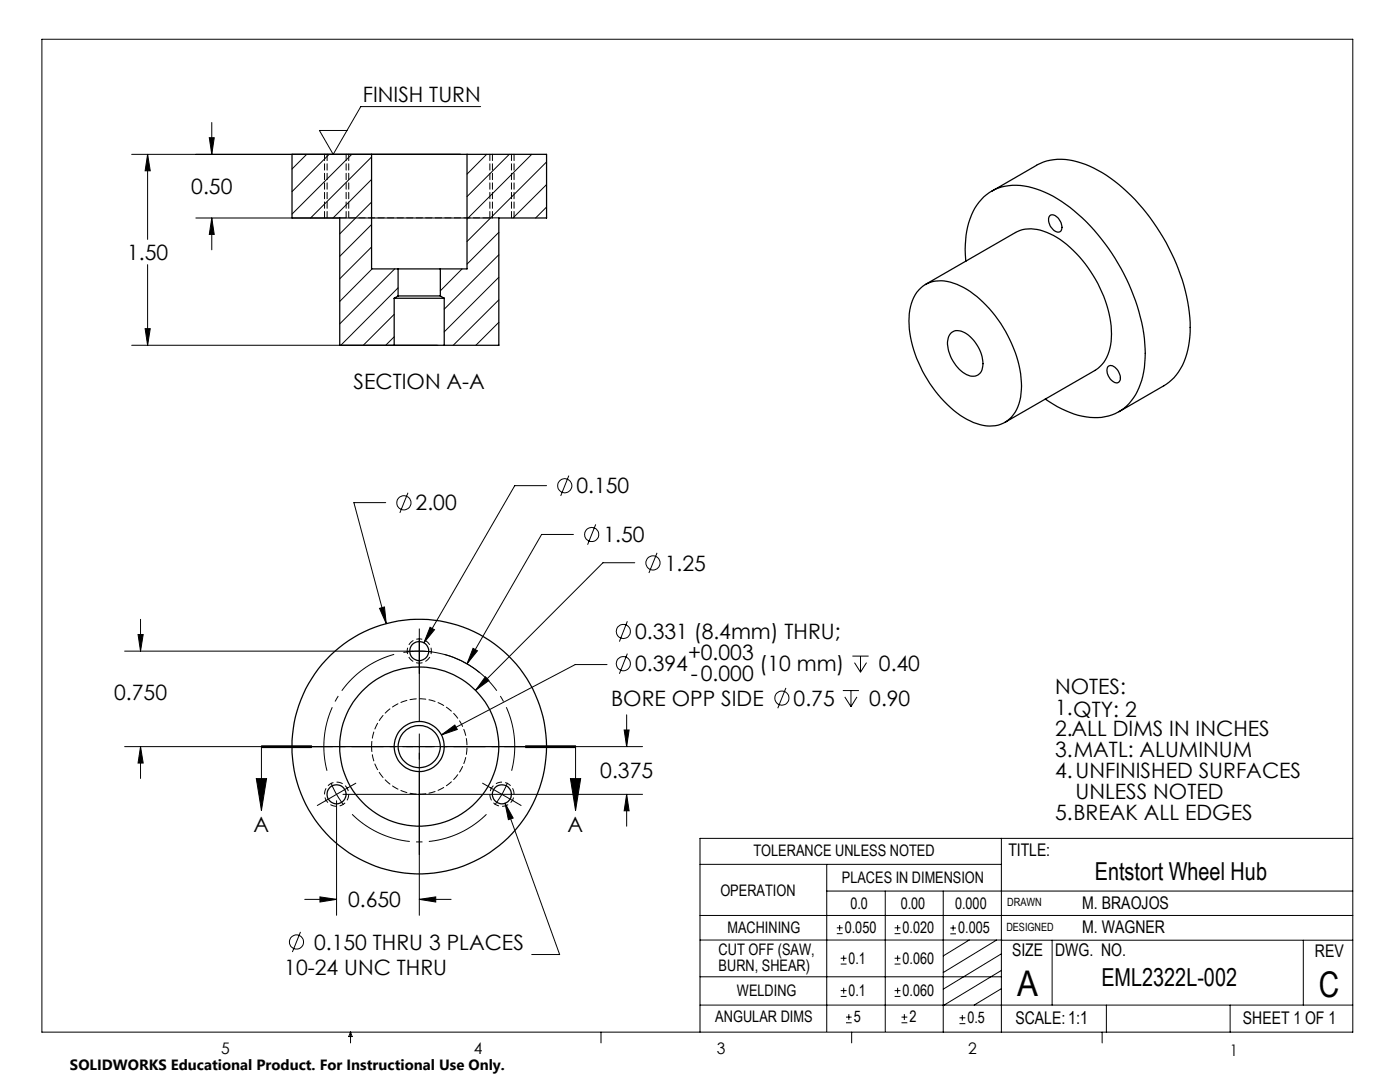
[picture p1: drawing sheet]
<svg xmlns="http://www.w3.org/2000/svg" width="279mm" height="216mm" viewBox="0 0 279 216" stroke-linecap="round" stroke-linejoin="round" font-family="sans-serif">
<g fill="none" stroke="#000" stroke-width=".2">
<path d="M8.4 7.8h261.6v198.2h-261.6zM26.3 30.8h65.6M29.5 30.8l.5 3.3h-1zM29.5 30.8v17M41.8 27.5h1l-.5 3.3zM42.3 24.4v6.4M61.2 30.8l-2.9 2.9M65.7 30.8l-7.4 7.4M70.2 30.8l-11.9 11.9M74.2 31.3l-12.2 12.2M74.2 35.8l-7.7 7.7M95.9 21.3h-23.9l-5.5 9.5-2.8-4.8h5.6"/>
<path d="M97.1 30.8l-3.9 3.9M101.6 30.8l-8.4 8.4M106.1 30.8l-12.9 12.9M109.1 32.3l-15.9 15.9M109.1 36.8l-6.7 6.7M29.5 52.8v16.1M39.1 43.5h59.2M42.3 43.5l.5 3.3h-1zM42.3 43.5v6.3M74.2 40.3l-6.4 6.4M74.2 44.8l-6.4 6.4M74.2 49.3l-6.4 6.3"/>
<path d="M74.3 53.7l-6.5 6.4M78.8 53.7l-11 10.9M79.4 57.4l-11.4 11.5M92.2 53.7l-4.3 4.3M99.6 46.4l-6.4 6.3M99.6 50.8l-10.9 10.9M99.6 55.3l-10.9 10.9M99.6 59.8l-9.1 9.1M109.1 41.3l-2.2 2.2M26.3 68.9h61.1M29 65.6h1l-.5 3.3zM78.7 62.7l-6.2 6.2"/>
<path d="M78.7 67.2l-1.7 1.7M99.6 64.3l-4.6 4.6M99.6 68.8l-.2 .1M81.4 98.3l-1.6 4M109.1 96.9h-6.4l-18.1 31.4M113.5 94.9l-1.6 4.1M77 100.3h-6.4l6.5 24.1M114.4 106.6h-6.3l-14.9 25.9M118.9 104.6l-1.6 4.1M126.7 112.3h-6.4l-25.4 25.5M131.1 110.3l-1.6 4M24.9 129.9h57.5"/>
<path d="M27.6 126.6h1l-.6 3.3zM28 123.6v6.3M75.7 121.4l1-.3 .4 3.3zM80.5 130.2a19.1 19.1 0 0 1 15.3 4.1M81.1 130.1a18.1 18.1 0 0 1 5.1 0M83.7 125.5v18.4M85.8 125.2l.9 .5-2.1 2.6zM94.4 129.4l.9 .5-2.1 2.6zM96.9 135l.7 .8-2.7 2zM121.1 132.6h-6.3l-26.7 14M125.2 124l-1.6 4M125.2 130.4l-1.6 4"/>
<path d="M156.8 137.3l-1.6 4M168.2 137.8h3.2M168.6 139.1l1.2 1.9M169.8 137.8v3.2M170.1 130.9h3.3M170.5 132.2l1.2 1.9M171 139.1l-1.2 1.9M171.7 130.9v3.2M172.9 132.2l-1.2 1.9M24.9 149h103.3M28 149l.6 3.3h-1zM28 149v6.3"/>
<path d="M51.2 155.4h2l-1 6.3zM52.2 149v12.7M52.2 149.2h10zM52.2 148.8h10M66 156.2a18.3 18.3 0 0 0 2.6 4.4M67.2 159.8v22.8M68.4 158.5h59.8M71 156.3l-7.7 4.4M83.7 146.4v36.2M88.1 146.6l2.7-1.9 .5 .9zM96.3 156.3l3.9 2.2M100.2 158.5l-1.5 2.1"/>
<path d="M100.2 158.5l3.8 2.2M101.3 156.2l-1.1 2.3M104.9 148.8h10M104.9 149.2h10M113.8 155.4h2.1l-1 6.3zM114.9 149v12.7M124.6 145.7h1l-.5 3.3zM125.1 158.5l.5 3.3h-1zM125.1 142.6v6.4M125.1 158.5v6.4M60.8 179.5h6.4M63.9 179l3.3 .5-3.3 .5z"/>
<path d="M83.7 179.5l3.3-.5v1zM83.7 179.5h6.3M100.8 160.3l1.6 2.9-.9 .3zM100.8 160.3l10.9 30.2h-5.6M139.7 172.5h60.1M165 177.8h105M165 172.5v33.3M176.7 177.8v28M188.2 177.8v28.2M199.8 167.3v38.7M270 167.3h-130.3v38.7M60 185.9l-1.7 4.1"/>
<path d="M139.7 182.7h130.3M139.7 187.6h60.2M139.7 194.9h60.1M167 186.3h1.2M167 185.1h1.2M167.6 184.6v1.1M167.8 198.8h1.1M167.8 197.7h1.1M167.8 192.4h1.1M167.8 191.2h1.1M168.4 190.6v1.2M168.4 197.1v1.2"/>
<path d="M178.5 198.8h1.2M178.5 197.7h1.2M178.5 192.4h1.2M178.5 191.2h1.2M178.5 186.3h1.2M178.5 185.1h1.2M179.1 184.6v1.1M179.1 190.6v1.2M179.1 197.1v1.2M189.7 185.2h1.1M189.7 186.3h1.1M190.2 184.6v1.1"/>
<path d="M193.4 187.6l-5.2 3.1M198.9 187.6l-10.7 6.5M199.8 187.6h70.2M199.8 197.3l-5.4 3.3M199.8 193.6l-11.6 7.1M199.8 190.3l-11.6 7.1M210 187.6v13M260.1 187.6v13M70 206v2.1M70 206l.3 .8h-.7zM119.9 206v2.1M139.7 200.6h130.3"/>
<path d="M168.8 204.1h1.2M168.8 203h1.2M169.4 202.4v1.1M170 206v2.1M179.9 204.1h1.2M179.9 203h1.2M180.5 202.4v1.1M191.5 204.3h1.2M191.5 203.1h1.2M192.1 202.5v1.2M220 206v2.1M220.8 200.6v5.4"/>
<path d="M245.5 200.6v5.4"/>
<circle cx="112.7" cy="96.9" r="1.41"/>
<circle cx="80.6" cy="100.3" r="1.41"/>
<circle cx="118.1" cy="106.7" r="1.4"/>
<circle cx="130.3" cy="112.3" r="1.41"/>
<circle cx="124.4" cy="132.4" r="1.41"/>
<circle cx="124.4" cy="126" r="1.41"/>
<circle cx="156" cy="139.3" r="1.41"/>
<circle cx="59.2" cy="188" r="1.4"/>
</g>
<path d="M83.7 127.5a2.41 2.41 0 0 0-2.1 3.5 2.41 2.41 0 0 0 4.1 .2 2.41 2.41 0 0 0-1.8-3.7h-.2M65.1 159.7a2.41 2.41 0 0 0 4.1 0 2.41 2.41 0 0 0-1.9-3.6 2.41 2.41 0 0 0-2.3 3.4l.1 .2M102.3 159.7a2.41 2.41 0 0 0-2-3.6 2.41 2.41 0 0 0-2.3 3.5 2.41 2.41 0 0 0 4.1 .3l.2-.2" fill="none" stroke="#000" stroke-width=".2" stroke-dasharray="1.3 .6" stroke-dashoffset=".7" stroke-linecap="butt"/>
<path d="M78.7 130.6a19 19 0 0 0-13.4 23.2M102.1 153.8a19.1 19.1 0 0 0-13.4-23.2M70.3 162.5a19 19 0 0 0 26.8 0" fill="none" stroke="#000" stroke-width=".2" stroke-dasharray="15.2 1.3 1.3 1.3" stroke-dashoffset="2.3" stroke-linecap="butt"/>
<path d="M114.9 149h-62.7" fill="none" stroke="#000" stroke-width=".2" stroke-dasharray="6.3 1.3 1.3 1.3" stroke-dashoffset="2.3"/>
<path d="M64.8 30.8v12.7M65.3 30.8v12.7M69.6 30.8v12.7M97.8 30.8v12.7M98.3 30.8v12.7M102.6 30.8v12.7M67.8 43.5h31.8M69.1 43.5v-12.7M102.1 43.5v-12.7" fill="none" stroke="#000" stroke-width=".2" stroke-dasharray="1.3 .6"/>
<g fill="#000">
<path d="M75.7 121.4l1.4 3-.4-3.3zM96.9 135l-2 2.8 2.7-2zM94.4 129.4l-1.2 3.1 2.1-2.6zM63.9 179l3.3 .5-3.3 .5zM83.7 179.5l3.3-.5v1zM125.1 158.5l.5 3.3h-1zM124.6 145.7h1l-.5 3.3zM27.6 126.6h1l-.6 3.3zM28 149l.6 3.3h-1zM85.8 125.2l-1.2 3.1 2.1-2.6zM88.1 146.6l3.2-1-.5-.9zM100.8 160.3l.7 3.2 .9-.3zM29.5 30.8l.5 3.3h-1zM29 65.6h1l-.5 3.3zM41.8 27.5h1l-.5 3.3zM42.3 43.5l.5 3.3h-1z"/>
<path d="M113.8 155.4h2.1l-1 6.3zM51.2 155.4h2l-1 6.3z"/>
</g>
<g fill="none" stroke="#000" stroke-width=".25">
<path d="M74.2 30.8h19M74.2 30.8v22.9h5.2M74.2 30.8h-15.9v12.7h9.5v25.4h10.9M93.2 30.8v22.9h-5.3M93.2 30.8h15.9v12.7h-9.5v25.4h-10.9M197.9 38.2l9-5.2a11 11 0 0 1 9.7-.2 32.5 32.5 0 0 1 14.3 12.6 36.8 36.8 0 0 1 6.6 20.9 13.6 13.6 0 0 1-3.7 9.5l-1.5 1.2-9 5.2M78.7 59.5h10M78.7 59.5v9.4M79.4 59.1h8.5M79.4 53.7h8.5M79.4 53.7v5.4M79.4 59.1l-.7 .4"/>
<path d="M87.9 59.1l.8 .4M87.9 53.7v5.4M88.7 59.5v9.4M183.3 57.9a6.4 6.4 0 0 1 7.7-1.2 22 22 0 0 1 10.1 10.3 19.5 19.5 0 0 1 2.5 12.9 6.1 6.1 0 0 1-8.7 4.6 20.7 20.7 0 0 1-10.3-9.6 20.9 20.9 0 0 1-3-13.1l.8-2.4zM184.7 56.8l18-10.4a7.3 7.3 0 0 1 6.9 .3 23.2 23.2 0 0 1 10.3 11.6 16.8 16.8 0 0 1 1.2 12.4 6.3 6.3 0 0 1-2.6 3.2l-17.9 10.4M192.8 52.1a16.6 16.6 0 0 1 2.6-11.8 9.5 9.5 0 0 1 10.6-2.8 27.8 27.8 0 0 1 13.1 9.3 40 40 0 0 1 9.4 22.7 15.5 15.5 0 0 1-2.7 10.5 9.3 9.3 0 0 1-9.8 3 20.9 20.9 0 0 1-7.4-3.4M209.5 43a1.65 1.65 0 0 1 2.1 1.2 1.52 1.52 0 0 1-.1 2.1 2.32 2.32 0 0 1-2.2-2.5zM78.7 68.9h10M189.9 66.4a2.9 2.9 0 0 1 3.7 .8 7.1 7.1 0 0 1 2.4 6.5 2.03 2.03 0 0 1-3.1 1.1 7.3 7.3 0 0 1-3.7-7.3zM221.2 73.1a1.81 1.81 0 0 1 2.2 1.5 1.2 1.2 0 0 1-.5 1.8 2.54 2.54 0 0 1-1.8-3.2z"/>
<circle cx="83.7" cy="129.9" r="1.89"/>
<circle cx="67.2" cy="158.5" r="1.9"/>
<circle cx="83.7" cy="149" r="5"/>
<circle cx="83.7" cy="149" r="25.4"/>
<circle cx="83.7" cy="149" r="4.2"/>
<circle cx="83.7" cy="149" r="15.9"/>
<circle cx="100.2" cy="158.5" r="1.9"/>
</g>
<path d="M74.2 149a9.5 9.5 0 0 1 14-8.4 9.5 9.5 0 0 1 .7 16.3 9.5 9.5 0 0 1-14.7-7.2v-.7" fill="none" stroke="#000" stroke-width=".2" stroke-dasharray="1.3 .6" stroke-dashoffset=".2"/>
<g font-size="7.1">
<text x="203" y="198.7">A</text>
<text x="263.2" y="198.9">C</text>
</g>
<g font-size="4.9">
<text x="218.5" y="175.7">Entstort Wheel Hub</text>
<text x="219.8" y="196.7">EML2322L-002</text>
</g>
<g font-size="4.2">
<text x="72.4" y="20.3">FINISH TURN</text>
<text x="38.2" y="38.6">0.50</text>
<text x="25.4" y="51.9">1.50</text>
<text x="70.6" y="77.5">SECTION A-A</text>
<text x="83" y="101.9">2.00</text>
<text x="115.1" y="98.5">0.150</text>
<text x="120.4" y="108.2">1.50</text>
<text x="132.7" y="113.9">1.25</text>
<text x="126.7" y="127.5">0.331 (8.4mm) THRU;</text>
<text x="137.3" y="131.7">+0.003</text>
<text x="126.7" y="134">0.394</text>
<text x="137.9" y="135.8">-0.000</text>
<text x="151.6" y="134">(10 mm)</text>
<text x="175.4" y="134">0.40</text>
<text x="22.8" y="139.7">0.750</text>
<text x="122" y="140.8">BORE OPP SIDE</text>
<text x="158.4" y="140.8">0.75</text>
<text x="173.5" y="140.8">0.90</text>
<text x="210.6" y="138.5">NOTES:</text>
<text x="210.6" y="142.7">1.QTY: 2</text>
<text x="210.6" y="146.9">2.ALL DIMS IN INCHES</text>
<text x="119.8" y="155.3">0.375</text>
<text x="210.6" y="151">3.MATL: ALUMINUM</text>
<text x="210.6" y="155.2">4.UNFINISHED SURFACES</text>
<text x="214.6" y="159.4">UNLESS NOTED</text>
<text x="50.6" y="166">A</text>
<text x="113.3" y="166">A</text>
<text x="210.6" y="163.6">5.BREAK ALL EDGES</text>
<text x="69.5" y="181.1">0.650</text>
<text x="62.7" y="189.5">0.150 THRU 3 PLACES</text>
<text x="56.7" y="194.6">10-24 UNC THRU</text>
</g>
<g font-size="3.5">
<text x="201.2" y="170.7">TITLE:</text>
<text x="216" y="181.4">M. BRAOJOS</text>
<text x="202" y="190.8">SIZE</text>
<text x="210.6" y="190.8">DWG. NO.</text>
<text x="216" y="186.2">M. WAGNER</text>
<text x="262.4" y="190.9">REV</text>
<text x="202.7" y="204.4">SCALE:1:1</text>
<text x="248.1" y="204.4">SHEET 1 OF 1</text>
</g>
<g font-size="3.2">
<text x="150.4" y="170.8">TOLERANCE UNLESS NOTED</text>
<text x="143.8" y="178.9">OPERATION</text>
<text x="168" y="176.2">PLACES IN DIMENSION</text>
<text x="169.7" y="181.4">0.0</text>
<text x="179.8" y="181.4">0.00</text>
<text x="190.6" y="181.4">0.000</text>
<text x="143.4" y="190.5">CUT OFF (SAW,</text>
<text x="145.2" y="186.2">MACHINING</text>
<text x="168.6" y="186.2">0.050</text>
<text x="180.1" y="186.2">0.020</text>
<text x="191.2" y="186.2">0.005</text>
<text x="143.4" y="193.7">BURN, SHEAR)</text>
<text x="169.4" y="192.3">0.1</text>
<text x="180.1" y="192.3">0.060</text>
<text x="147.1" y="198.7">WELDING</text>
<text x="169.4" y="198.7">0.1</text>
<text x="180.1" y="198.7">0.060</text>
<text x="142.8" y="204">ANGULAR DIMS</text>
<text x="170.4" y="204">5</text>
<text x="181.5" y="204">2</text>
<text x="193.1" y="204.2">0.5</text>
<text x="44.2" y="210.4">5</text>
<text x="94.6" y="210.3">4</text>
<text x="143.1" y="210.4">3</text>
<text x="193.2" y="210.3">2</text>
<text x="245.4" y="210.6">1</text>
</g>
<text font-size="3" x="14" y="213.5">SOLIDWORKS Educational Product. For Instructional Use Only.</text>
<g font-size="2.3">
<text x="200.8" y="185.7">DESIGNED</text>
<text x="201" y="180.9">DRAWN</text>
</g>
</svg>
